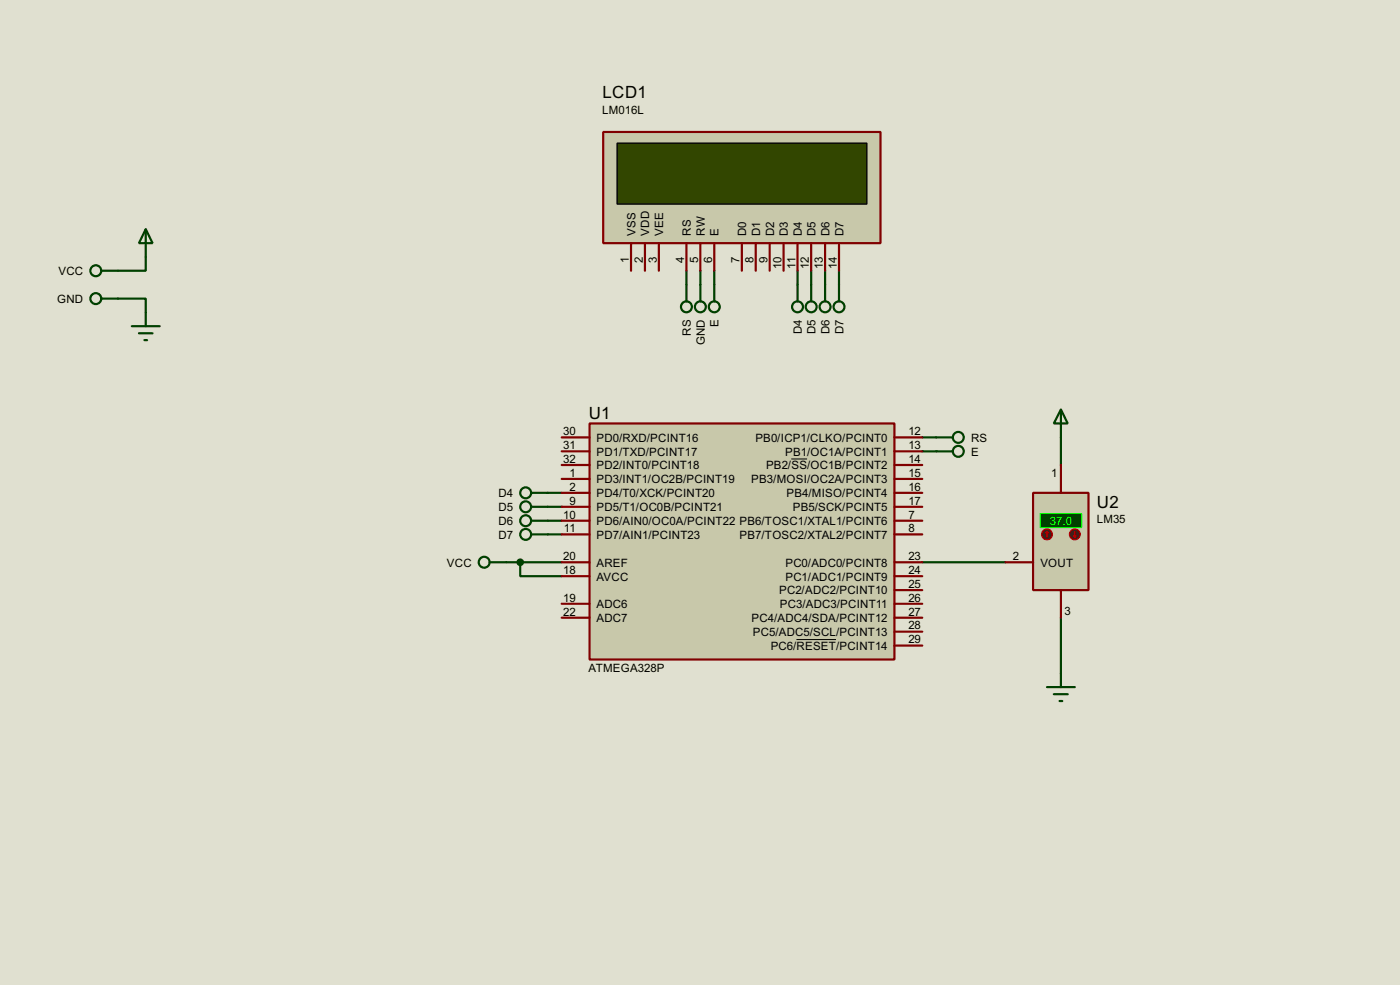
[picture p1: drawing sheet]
<svg xmlns="http://www.w3.org/2000/svg" width="256mm" height="180mm" viewBox="0 0 256 180" stroke-linecap="round" stroke-linejoin="round" font-family="sans-serif">
<path d="M0 0h256.5v180.3h-256.5z" fill="#e0e0d0"/>
<g fill="none" stroke="#004000" stroke-width=".4">
<path d="M21.6 54.7h5.1v2.5M26.7 47v2.6h-5.1M125.8 49.6v2.5M128.3 49.6v2.5M130.9 49.6v2.5M146.1 49.6v2.5M148.6 49.6v2.5M151.2 49.6v2.5M153.7 49.6v2.5M100.4 90.2h2.5M100.4 92.8h2.5M100.4 95.3h2.5"/>
<path d="M100.4 97.8h2.5M169 80.1h2.5M169 82.6h2.5M194.4 80.1v5M92.8 102.9h10.1M95.3 102.9v2.6h7.6M169 102.9h15.2M194.4 113.1v10.1"/>
</g>
<path d="M108 77.5h55.9v43.2h-55.9z" fill="#c8c8aa" stroke="#800000" stroke-width=".4"/>
<g fill="none" stroke="#800000" stroke-width=".4">
<path d="M102.9 80.1h5.1M102.9 82.6h5.1M102.9 87.7h5.1M102.9 85.1h5.1M102.9 95.3h5.1M102.9 92.8h5.1M102.9 90.2h5.1M102.9 97.8h5.1M163.9 80.1h5.1M163.9 82.6h5.1M163.9 87.7h5.1M163.9 85.1h5.1"/>
<path d="M163.9 95.3h5.1M163.9 92.8h5.1M163.9 90.2h5.1M163.9 97.8h5.1M102.9 113.1h5.1M102.9 110.5h5.1M102.9 105.5h5.1M102.9 102.9h5.1M163.9 118.2h5.1M163.9 115.6h5.1M163.9 113.1h5.1M163.9 110.5h5.1"/>
<path d="M163.9 108h5.1M163.9 105.5h5.1M163.9 102.9h5.1"/>
</g>
<path d="M145 84h2.9M145.9 117.1h7.3" fill="none" stroke="#000" stroke-width=".18"/>
<path d="M189.3 90.2h10.1v17.8h-10.1z" fill="#c8c8aa" stroke="#800000" stroke-width=".4"/>
<path d="M190.6 94h7.6v2.6h-7.6z" fill="#004000" stroke="#0f0" stroke-width=".2"/>
<path d="M194.4 85.1v5.1M184.2 102.9h5.1M194.4 108v5.1" fill="none" stroke="#800000" stroke-width=".4"/>
<circle cx="191.8" cy="97.8" r="1" fill="#400000" stroke="#f00" stroke-width=".2"/>
<path d="M191.8 97.3l.3 .3M191.8 97.3l-.2 .3M191.8 97.3v1.1" fill="none" stroke="#f00" stroke-width=".2"/>
<circle cx="196.9" cy="97.8" r="1" fill="#400000" stroke="#f00" stroke-width=".2"/>
<path d="M196.7 98.1l.2 .3M196.9 97.3v1.1M197.2 98.1l-.3 .3" fill="none" stroke="#f00" stroke-width=".2"/>
<g fill="none" stroke="#004000" stroke-width=".4">
<path d="M18.6 49.6h3M18.6 54.7h3M24.2 59.7h5.1M26.7 42l1.3 2.5h-2.5zM26.7 42v5M26.7 57.2v2.5M125.8 52.1v3.1M128.3 52.1v3.1M130.9 52.1v3.1M146.1 52.1v3.1M148.6 52.1v3.1M151.2 52.1v3.1"/>
<path d="M153.7 52.1v3.1M25.5 61h2.5M26.5 62.3h.5M194.4 75l1.2 2.5h-2.5zM194.4 75v5.1M97.3 90.2h3.1M97.3 92.8h3.1M97.3 95.3h3.1M97.3 97.8h3.1M171.5 80.1h3.1M171.5 82.6h3.1M89.7 102.9h3.1"/>
<path d="M191.8 125.8h5.1M193.1 127.1h2.5M194.1 128.3h.5M194.4 123.2v2.6"/>
<circle cx="17.5" cy="49.6" r="1"/>
<circle cx="17.5" cy="54.7" r="1"/>
<circle cx="125.7" cy="56.2" r="1"/>
<circle cx="128.3" cy="56.2" r="1"/>
<circle cx="130.8" cy="56.2" r="1"/>
<circle cx="146.1" cy="56.2" r="1"/>
<circle cx="148.6" cy="56.2" r="1"/>
<circle cx="151.1" cy="56.2" r="1"/>
<circle cx="153.7" cy="56.2" r="1"/>
<circle cx="96.3" cy="97.8" r="1"/>
<circle cx="96.3" cy="92.8" r="1"/>
<circle cx="96.3" cy="95.3" r="1"/>
<circle cx="96.3" cy="90.2" r="1"/>
<circle cx="175.5" cy="82.6" r="1"/>
<circle cx="175.5" cy="80.1" r="1"/>
<circle cx="88.7" cy="102.9" r="1"/>
</g>
<circle cx="95.3" cy="102.9" r=".5" fill="#004000" stroke="#004000" stroke-width=".4"/>
<path d="M110.5 24.2h50.8v20.3h-50.8z" fill="#c8c8aa" stroke="#800000" stroke-width=".4"/>
<path d="M113.1 26.2h45.7v11.2h-45.7z" fill="#324600" stroke="#000" stroke-width=".25"/>
<g fill="none" stroke="#800000" stroke-width=".4">
<path d="M115.6 44.5v5.1M118.2 44.5v5.1M120.7 44.5v5.1M125.8 44.5v5.1M128.3 44.5v5.1M130.9 44.5v5.1M135.9 44.5v5.1M138.5 44.5v5.1M141 44.5v5.1M143.6 44.5v5.1M146.1 44.5v5.1M148.6 44.5v5.1"/>
<path d="M151.2 44.5v5.1M153.7 44.5v5.1"/>
</g>
<g font-size="3.5">
<text x="110.4" y="18">LCD1</text>
<text x="107.9" y="76.7">U1</text>
<text x="201" y="92.9">U2</text>
</g>
<g font-size="2.4">
<text x="110.3" y="20.9">LM016L</text>
<text x="116.4" y="43.2" transform="rotate(-90 116.4 43.2)">VSS</text>
<text x="119" y="43.2" transform="rotate(-90 119 43.2)">VDD</text>
<text x="121.5" y="43.2" transform="rotate(-90 121.5 43.2)">VEE</text>
<text x="126.6" y="43.2" transform="rotate(-90 126.6 43.2)">RS</text>
<text x="129.1" y="43.2" transform="rotate(-90 129.1 43.2)">RW</text>
<text x="131.7" y="43.2" transform="rotate(-90 131.7 43.2)">E</text>
<text x="136.7" y="43.2" transform="rotate(-90 136.7 43.2)">D0</text>
<text x="139.3" y="43.2" transform="rotate(-90 139.3 43.2)">D1</text>
<text x="141.8" y="43.2" transform="rotate(-90 141.8 43.2)">D2</text>
<text x="144.4" y="43.2" transform="rotate(-90 144.4 43.2)">D3</text>
<text x="146.9" y="43.2" transform="rotate(-90 146.9 43.2)">D4</text>
<text x="149.4" y="43.2" transform="rotate(-90 149.4 43.2)">D5</text>
<text x="152" y="43.2" transform="rotate(-90 152 43.2)">D6</text>
<text x="154.5" y="43.2" transform="rotate(-90 154.5 43.2)">D7</text>
<text x="10.7" y="50.4">VCC</text>
<text x="115.2" y="48.2" transform="rotate(-90 115.2 48.2)">1</text>
<text x="117.8" y="48.2" transform="rotate(-90 117.8 48.2)">2</text>
<text x="120.3" y="48.2" transform="rotate(-90 120.3 48.2)">3</text>
<text x="125.4" y="48.2" transform="rotate(-90 125.4 48.2)">4</text>
<text x="127.9" y="48.2" transform="rotate(-90 127.9 48.2)">5</text>
<text x="130.5" y="48.2" transform="rotate(-90 130.5 48.2)">6</text>
<text x="135.5" y="48.2" transform="rotate(-90 135.5 48.2)">7</text>
<text x="138.1" y="48.2" transform="rotate(-90 138.1 48.2)">8</text>
<text x="140.6" y="48.1" transform="rotate(-90 140.6 48.1)">9</text>
<text x="143.2" y="49.3" transform="rotate(-90 143.2 49.3)">10</text>
<text x="145.7" y="49.2" transform="rotate(-90 145.7 49.2)">11</text>
<text x="148.2" y="49.3" transform="rotate(-90 148.2 49.3)">12</text>
<text x="150.8" y="49.3" transform="rotate(-90 150.8 49.3)">13</text>
<text x="153.3" y="49.3" transform="rotate(-90 153.3 49.3)">14</text>
<text x="10.5" y="55.4">GND</text>
<text x="131.7" y="59.9" transform="rotate(-90 131.7 59.9)">E</text>
<text x="126.6" y="61.4" transform="rotate(-90 126.6 61.4)">RS</text>
<text x="129.1" y="63.2" transform="rotate(-90 129.1 63.2)">GND</text>
<text x="146.9" y="61.1" transform="rotate(-90 146.9 61.1)">D4</text>
<text x="149.4" y="61.1" transform="rotate(-90 149.4 61.1)">D5</text>
<text x="152" y="61.1" transform="rotate(-90 152 61.1)">D6</text>
<text x="154.5" y="61.1" transform="rotate(-90 154.5 61.1)">D7</text>
<text x="103.2" y="82.2">31</text>
<text x="103.2" y="79.7">30</text>
<text x="109.3" y="83.4">PD1/TXD/PCINT17</text>
<text x="109.3" y="80.8">PD0/RXD/PCINT16</text>
<text x="138.4" y="80.8">PB0/ICP1/CLKO/PCINT0</text>
<text x="143.8" y="83.4">PB1/OC1A/PCINT1</text>
<text x="166.4" y="79.7">12</text>
<text x="166.4" y="82.2">13</text>
<text x="177.9" y="80.8">RS</text>
<text x="177.9" y="83.4">E</text>
<text x="103.2" y="84.7">32</text>
<text x="104.3" y="89.8">2</text>
<text x="104.3" y="87.3">1</text>
<text x="109.3" y="88.5">PD3/INT1/OC2B/PCINT19</text>
<text x="109.3" y="85.9">PD2/INT0/PCINT18</text>
<text x="137.6" y="88.5">PB3/MOSI/OC2A/PCINT3</text>
<text x="140.3" y="85.9">PB2/SS/OC1B/PCINT2</text>
<text x="166.4" y="87.3">15</text>
<text x="166.4" y="84.7">14</text>
<text x="166.4" y="89.8">16</text>
<text x="192.6" y="87.3">1</text>
<text x="91.3" y="91">D4</text>
<text x="91.3" y="93.6">D5</text>
<text x="103.2" y="94.9">10</text>
<text x="104.3" y="92.4">9</text>
<text x="109.3" y="93.6">PD5/T1/OC0B/PCINT21</text>
<text x="109.3" y="91">PD4/T0/XCK/PCINT20</text>
<text x="144.1" y="91">PB4/MISO/PCINT4</text>
<text x="145.2" y="93.6">PB5/SCK/PCINT5</text>
<text x="166.4" y="92.4">17</text>
<text x="166.4" y="94.9">7</text>
<text x="200.9" y="95.8">LM35</text>
<text x="91.3" y="96.1">D6</text>
<text x="91.3" y="98.6">D7</text>
<text x="103.3" y="97.4">11</text>
<text x="109.3" y="96.1">PD6/AIN0/OC0A/PCINT22 PB6/TOSC1/XTAL1/PCINT6</text>
<text x="109.3" y="98.6">PD7/AIN1/PCINT23</text>
<text x="135.5" y="98.6">PB7/TOSC2/XTAL2/PCINT7</text>
<text x="166.4" y="97.4">8</text>
<text x="81.9" y="103.7">VCC</text>
<text x="103.2" y="105.1">18</text>
<text x="103.2" y="102.5">20</text>
<text x="109.3" y="106.3">AVCC</text>
<text x="109.3" y="103.7">AREF</text>
<text x="143.9" y="106.3">PC1/ADC1/PCINT9</text>
<text x="143.9" y="103.7">PC0/ADC0/PCINT8</text>
<text x="166.4" y="107.6">25</text>
<text x="166.4" y="105.1">24</text>
<text x="166.4" y="102.5">23</text>
<text x="185.6" y="102.5">2</text>
<text x="190.6" y="103.7">VOUT</text>
<text x="103.2" y="110.1">19</text>
<text x="103.2" y="112.7">22</text>
<text x="109.3" y="111.3">ADC6</text>
<text x="109.3" y="113.9">ADC7</text>
<text x="137.7" y="113.9">PC4/ADC4/SDA/PCINT12</text>
<text x="142.7" y="108.8">PC2/ADC2/PCINT10</text>
<text x="142.9" y="111.3">PC3/ADC3/PCINT11</text>
<text x="166.4" y="112.7">27</text>
<text x="166.4" y="110.1">26</text>
<text x="195" y="112.5">3</text>
<text x="137.9" y="116.4">PC5/ADC5/SCL/PCINT13</text>
<text x="141.2" y="119">PC6/RESET/PCINT14</text>
<text x="166.4" y="117.8">29</text>
<text x="166.4" y="115.2">28</text>
<text x="107.8" y="122.9">ATMEGA328P</text>
</g>
<text font-size="2.4" fill="#0f0" x="192.4" y="96.1">37.0</text>
</svg>
